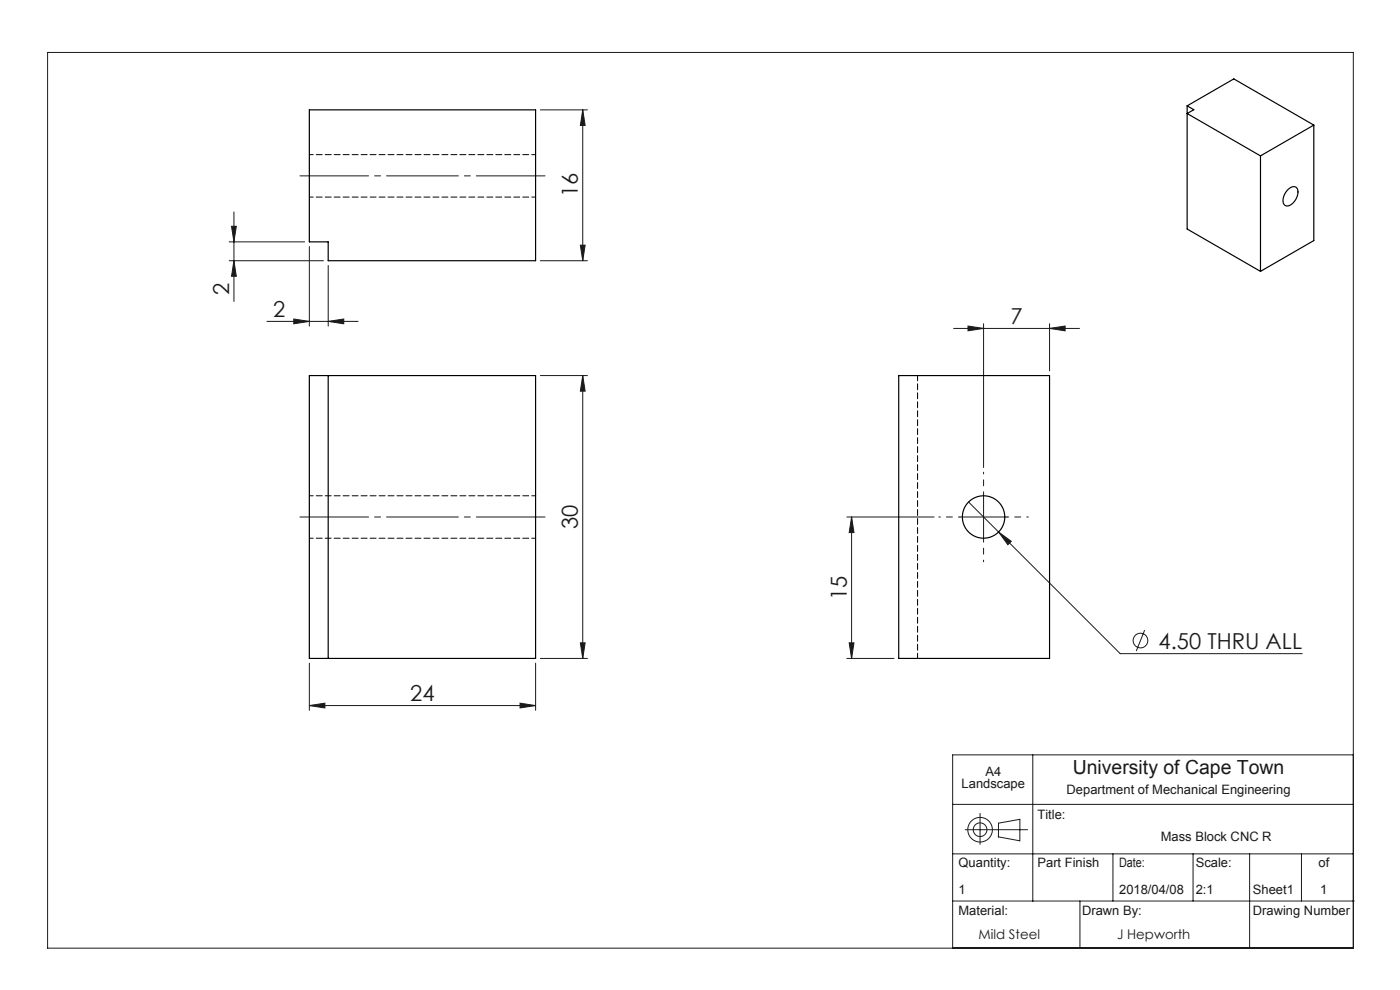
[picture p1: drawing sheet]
<svg xmlns="http://www.w3.org/2000/svg" width="297mm" height="210mm" viewBox="0 0 297 210" stroke-linecap="round" stroke-linejoin="round" font-family="sans-serif">
<g fill="none" stroke="#191924" stroke-width=".21">
<path d="M10.1 11.1h277v190h-277zM114.6 23.3h10M123.6 23.3l.5 3.3h-1zM123.6 23.3v32M48.6 55.3h20M48.6 51.3h16M49.1 48h1l-.5 3.3zM49.6 55.3l.5 3.3h-1zM49.6 45v19M65.6 52.3v16.9M69.6 56.3v12.9M114.6 55.3h10"/>
<path d="M123.1 52h1l-.5 3.3zM56.6 68.2h19.4M62.3 67.7l3.3 .5-3.3 .5zM69.6 68.2l3.3-.5v1zM114.6 79.7h10M123.6 79.7l.5 3.3h-1zM123.6 79.7v60M202.3 69.7h26.7M205.4 69.2l3.3 .5-3.3 .5zM208.7 68.7v30.5M222.7 69.7l3.3-.5v1zM222.7 68.7v10"/>
<path d="M179.7 109.7h18.5M180.7 109.7l.5 3.3h-1.1zM180.7 109.7v30M203.7 109.7h10M205.5 106.5l6.3 6.3M208.7 104.7v10M211.8 112.8l2.7 2-.7 .7zM211.8 112.8l25.8 25.9h38.7M114.6 139.7h10M123.1 136.4h1l-.5 3.3zM179.7 139.7h10M180.1 136.4h1.1l-.5 3.3z"/>
<path d="M242.8 133.7l-1.7 4.4M65.6 149.7l3.3-.5v1zM65.6 140.7v10M65.6 149.7h48M110.3 149.2l3.3 .5-3.3 .5zM113.6 140.7v10M202.1 170.6h85M204.8 176h13.2M207.9 172.5v6.6M211.8 177.5l4.5 .8M211.8 177.5v-2.9l4.6-.8v4.6M219.1 160.1v31"/>
<path d="M287.1 160.1h-85v41M202.1 191.1h85.2M202.1 181.1h85M229.1 191.1v10M236.1 181.1v10M253.1 181.1v10M265.1 181.1v20M276.1 181.1v10"/>
<circle cx="241.9" cy="135.9" r="1.56"/>
<circle cx="207.9" cy="176" r="1.45"/>
<circle cx="207.9" cy="176" r="2.61"/>
</g>
<path d="M203.7 109.7h-4.5M208.7 104.7v-4.5M208.7 114.7v4.5M213.7 109.7h4.5" fill="none" stroke="#191924" stroke-width=".21" stroke-dasharray="15.2 1.3 1.3 1.3" stroke-dashoffset="14.9"/>
<path d="M63.6 37.3h52M63.6 109.7h52" fill="none" stroke="#191924" stroke-width=".21" stroke-dasharray="15.2 1.3 1.3 1.3" stroke-dashoffset=".7"/>
<g fill="#191924">
<path d="M69.6 68.2l3.3-.5v1zM62.3 67.7l3.3 .5-3.3 .5z"/>
<path d="M205.4 69.2l3.3 .5-3.3 .5zM222.7 69.7l3.3-.5v1zM211.8 112.8l2 2.7 .7-.7z"/>
<path d="M110.3 149.2l3.3 .5-3.3 .5zM65.6 149.7l3.3-.5v1z"/>
<path d="M49.6 55.3l.5 3.3h-1zM49.1 48h1l-.5 3.3z"/>
<path d="M123.6 23.3l.5 3.3h-1zM123.1 52h1l-.5 3.3zM123.6 79.7l.5 3.3h-1zM123.1 136.4h1l-.5 3.3zM180.7 109.7l.5 3.3h-1.1zM180.1 136.4h1.1l-.5 3.3z"/>
</g>
<g fill="none" stroke="#000" stroke-width=".25">
<path d="M65.6 23.3h48v32h-44v-4h-4zM251.8 22.5l9.9-5.8 17 9.8M251.8 22.5l1.5 .8-1.5 .8 15.6 9M251.8 22.5v26.1l15.6 9M267.4 33.1v24.5M278.7 26.5v24.5l-11.3 6.6M278.7 26.5l-11.3 6.6M273.2 40.3a1.24 1.24 0 0 1 2-.3 2.92 2.92 0 0 1-2.3 3.7 1.58 1.58 0 0 1-.4-2.4zM65.6 79.7h48v60h-48zM69.6 79.7v60M190.7 79.7h32v60h-32z"/>
<circle cx="208.7" cy="109.7" r="4.5"/>
</g>
<path d="M113.6 32.8h-48M65.6 41.8h48M65.6 114.2h48M113.6 105.2h-48" fill="none" stroke="#000" stroke-width=".21" stroke-dasharray="1.3 .6" stroke-dashoffset=".4"/>
<path d="M194.7 79.7v60" fill="none" stroke="#000" stroke-width=".21" stroke-dasharray="1.3 .6" stroke-dashoffset=".2"/>
<g font-size="4.7" fill="#191924">
<text x="122.6" y="41.9" transform="rotate(-90 122.6 41.9)">16</text>
<text x="48.6" y="62.7" transform="rotate(-90 48.6 62.7)">2</text>
<text x="57.9" y="67.2">2</text>
<text x="214.4" y="68.7">7</text>
<text x="122.6" y="112.3" transform="rotate(-90 122.6 112.3)">30</text>
<text x="179.6" y="127.3" transform="rotate(-90 179.6 127.3)">15</text>
<text x="245.8" y="137.6">4.50 THRU ALL</text>
<text x="87" y="148.7">24</text>
</g>
<text font-size="4.1" fill="#191924" x="227.6" y="164.3">University of Cape Town</text>
<g font-size="2.8" fill="#191924">
<text x="207.6" y="199.1">Mild Steel</text>
<text x="237" y="199.1">J Hepworth</text>
</g>
<g font-size="2.7" fill="#191924">
<text x="204" y="167.2">Landscape</text>
<text x="209.1" y="164.6">A4</text>
<text x="220.1" y="173.7">Title:</text>
<text x="226.3" y="168.5">Department of Mechanical Engineering</text>
<text x="246.3" y="178.4">Mass Block CNC R</text>
<text x="203.3" y="184">Quantity:</text>
<text x="220.1" y="184">Part Finish</text>
<text x="237.4" y="184">Date:</text>
<text x="253.7" y="184">Scale:</text>
<text x="279.7" y="184">of</text>
<text x="203.3" y="189.6">1</text>
<text x="237.4" y="189.6">2018/04/08</text>
<text x="253.7" y="189.6">2:1</text>
<text x="265.8" y="189.6">Sheet1</text>
<text x="280.1" y="189.6">1</text>
<text x="203.3" y="194.1">Material:</text>
<text x="229.6" y="194.1">Drawn By:</text>
<text x="265.8" y="194.1">Drawing Number</text>
</g>
</svg>
